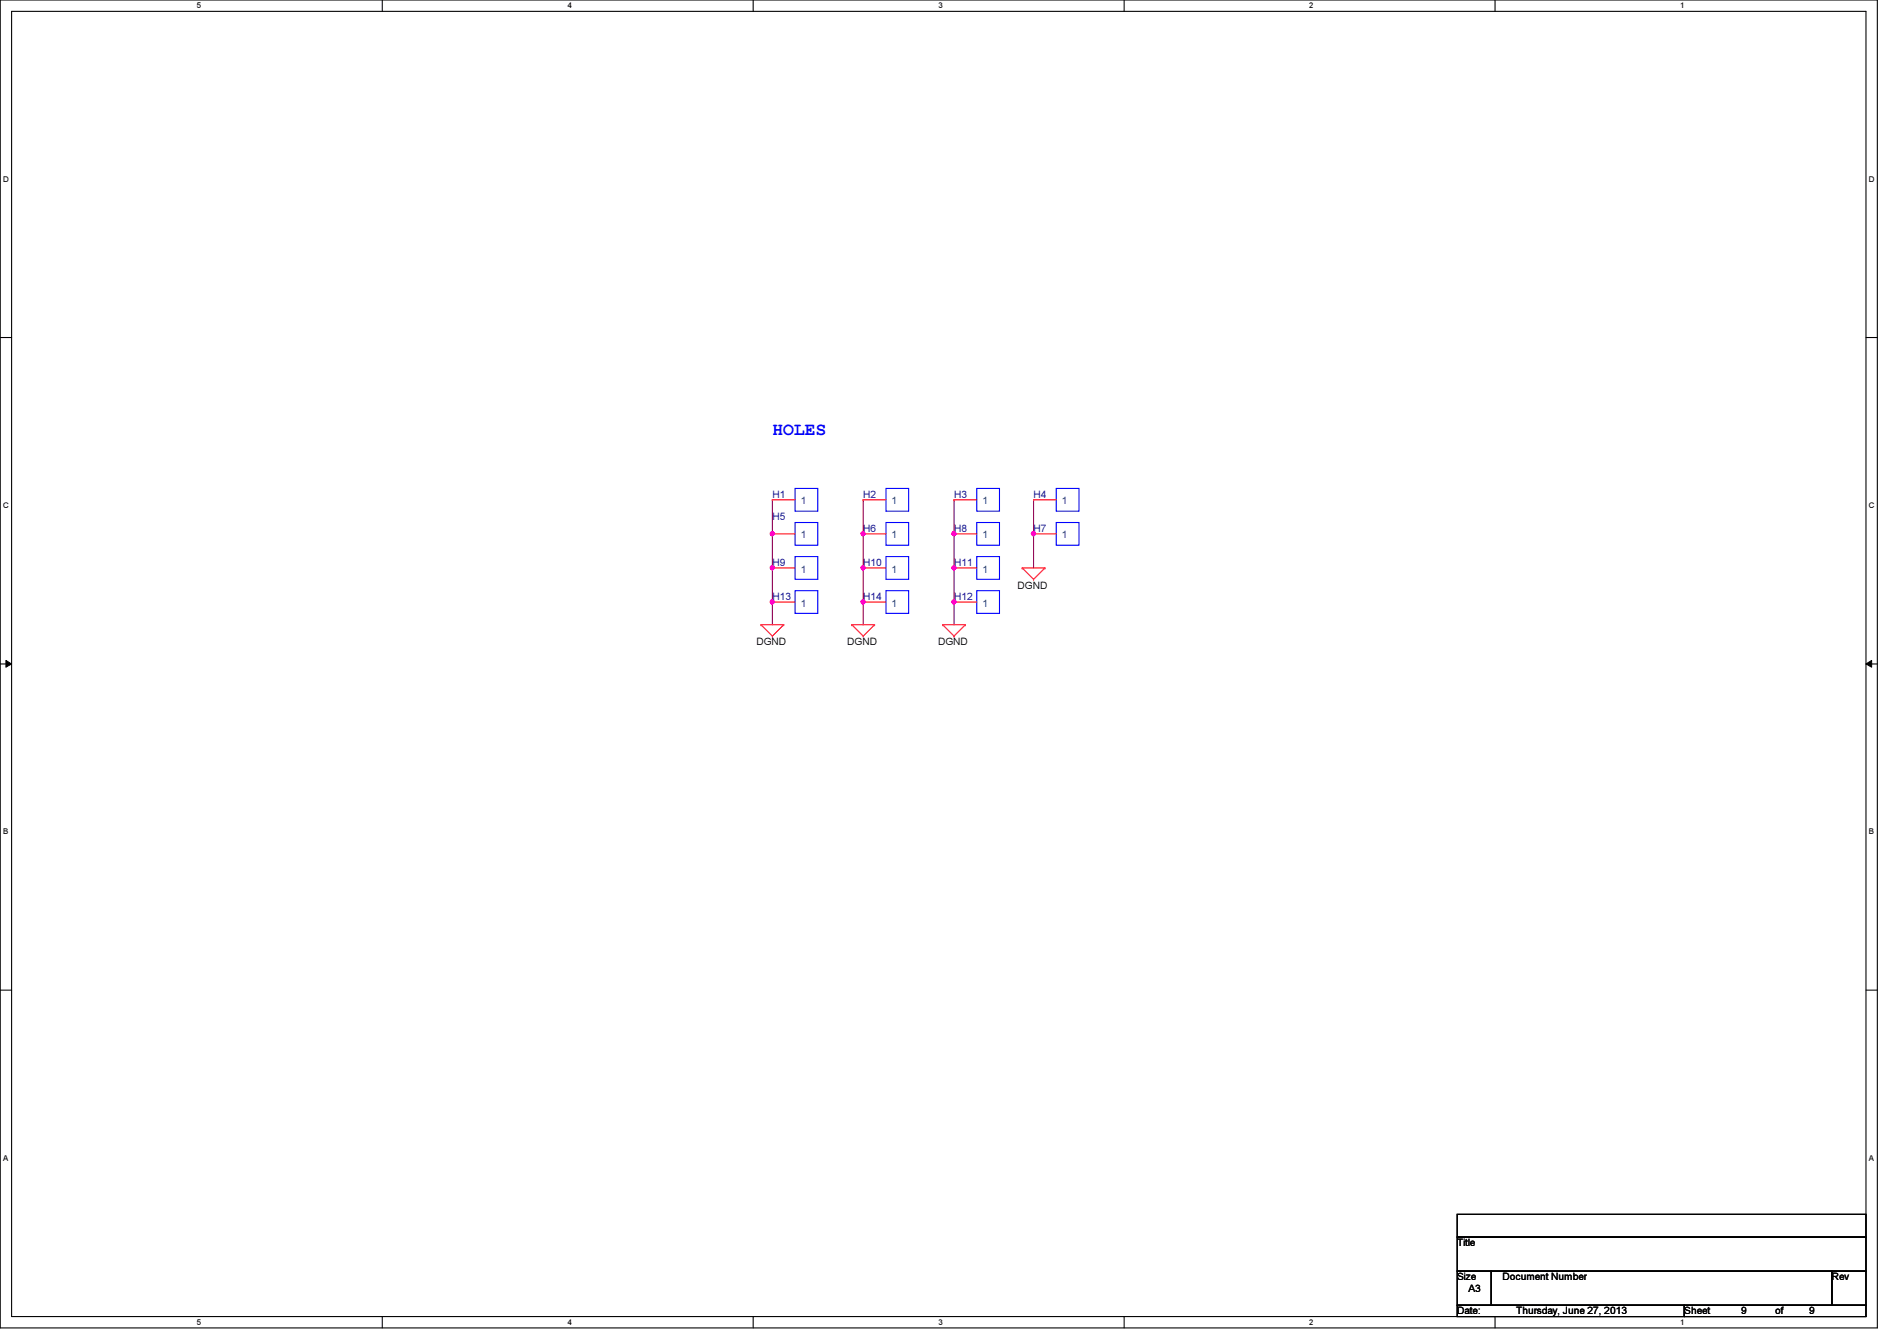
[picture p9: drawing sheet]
<svg xmlns="http://www.w3.org/2000/svg" width="297mm" height="210mm" viewBox="0 0 297 210" stroke-linecap="round" stroke-linejoin="round" font-family="sans-serif">
<path d="M0 0h294v207.9h-294zM1.8 1.8h290.4v204.3h-290.4z" fill="none" stroke="#000" stroke-width=".17"/>
<g fill="#fff">
<path d="M30.8 .2h.7v1.4h-.7z"/>
<path d="M30.8 206.2h.7v1.4h-.7z"/>
</g>
<path d="M59.9 0v1.8M59.9 206.1v1.8" fill="none" stroke="#000" stroke-width=".17"/>
<g fill="#fff">
<path d="M88.9 .2h.6v1.4h-.6z"/>
<path d="M88.9 206.2h.6v1.4h-.6z"/>
</g>
<path d="M117.9 0v1.8M117.9 206.1v1.8" fill="none" stroke="#000" stroke-width=".17"/>
<g fill="#fff">
<path d="M146.9 .2h.7v1.4h-.7z"/>
<path d="M146.9 206.2h.7v1.4h-.7z"/>
</g>
<path d="M176 0v1.8M176 206.1v1.8" fill="none" stroke="#000" stroke-width=".17"/>
<g fill="#fff">
<path d="M205 .2h.7v1.4h-.7z"/>
<path d="M205 206.2h.7v1.4h-.7z"/>
</g>
<path d="M234.1 0v1.8M234.1 206.1v1.8" fill="none" stroke="#000" stroke-width=".17"/>
<g fill="#fff">
<path d="M263.1 .2h.7v1.4h-.7z"/>
<path d="M263.1 206.2h.7v1.4h-.7z"/>
<path d="M.5 27.3h.9v1.4h-.9z"/>
<path d="M292.6 27.3h.9v1.4h-.9z"/>
<path d="M.5 78.4h.9v1.4h-.9z"/>
<path d="M292.6 78.4h.9v1.4h-.9z"/>
</g>
<path d="M0 52.8h1.8M292.2 52.8h1.8" fill="none" stroke="#000" stroke-width=".17"/>
<g fill="#fff">
<path d="M.5 129.5h.8v1.4h-.8z"/>
<path d="M292.6 129.5h.9v1.4h-.9z"/>
</g>
<path d="M0 103.9h1.8M292.2 103.9h1.8" fill="none" stroke="#000" stroke-width=".17"/>
<path d="M.9 103.4l.9 .5-.9 .5zM292.2 103.9l.9-.5v1z" fill="#000"/>
<path d="M.9 103.4l.9 .5-.9 .5zM292.2 103.9l.9-.5v1z" fill="none" stroke="#000" stroke-width=".16"/>
<g fill="#fff">
<path d="M.5 180.5h.8v1.4h-.8z"/>
<path d="M292.6 180.5h.9v1.4h-.9z"/>
</g>
<path d="M0 155h1.8M292.2 155h1.8" fill="none" stroke="#000" stroke-width=".17"/>
<path d="M149.4 88.9h.1M149.4 88.9v5.3" fill="none" stroke="#800040" stroke-width=".17"/>
<circle cx="149.4" cy="88.9" r=".32" fill="#f0f"/>
<circle cx="149.4" cy="88.9" r=".32" fill="none" stroke="#f0f" stroke-width=".17"/>
<path d="M135.2 88.9h.1M135.2 88.9v5.3" fill="none" stroke="#800040" stroke-width=".17"/>
<circle cx="135.1" cy="88.9" r=".32" fill="#f0f"/>
<circle cx="135.1" cy="88.9" r=".32" fill="none" stroke="#f0f" stroke-width=".17"/>
<path d="M161.8 83.6h.1M161.8 83.6v5.3" fill="none" stroke="#800040" stroke-width=".17"/>
<circle cx="161.8" cy="83.5" r=".32" fill="#f0f"/>
<circle cx="161.8" cy="83.5" r=".32" fill="none" stroke="#f0f" stroke-width=".17"/>
<path d="M120.9 88.9h.1M120.9 88.9v5.3" fill="none" stroke="#800040" stroke-width=".17"/>
<circle cx="120.9" cy="88.9" r=".32" fill="#f0f"/>
<circle cx="120.9" cy="88.9" r=".32" fill="none" stroke="#f0f" stroke-width=".17"/>
<path d="M120.9 78.2h.1M120.9 78.2v5.4M161.8 78.2h.1M161.8 78.2v5.4M120.9 94.2h.1M120.9 94.2v3.6" fill="none" stroke="#800040" stroke-width=".17"/>
<circle cx="120.9" cy="94.2" r=".32" fill="#f0f"/>
<circle cx="120.9" cy="94.2" r=".32" fill="none" stroke="#f0f" stroke-width=".17"/>
<path d="M120.9 83.6h.1M120.9 83.6v5.3" fill="none" stroke="#800040" stroke-width=".17"/>
<circle cx="120.9" cy="83.5" r=".32" fill="#f0f"/>
<circle cx="120.9" cy="83.5" r=".32" fill="none" stroke="#f0f" stroke-width=".17"/>
<path d="M135.2 78.2h.1M135.2 78.2v5.4M135.2 94.2h.1M135.2 94.2v3.6" fill="none" stroke="#800040" stroke-width=".17"/>
<circle cx="135.1" cy="94.2" r=".32" fill="#f0f"/>
<circle cx="135.1" cy="94.2" r=".32" fill="none" stroke="#f0f" stroke-width=".17"/>
<path d="M135.2 83.6h.1M135.2 83.6v5.3" fill="none" stroke="#800040" stroke-width=".17"/>
<circle cx="135.1" cy="83.5" r=".32" fill="#f0f"/>
<circle cx="135.1" cy="83.5" r=".32" fill="none" stroke="#f0f" stroke-width=".17"/>
<path d="M149.4 78.2h.1M149.4 78.2v10.7M149.4 83.6h.1" fill="none" stroke="#800040" stroke-width=".17"/>
<circle cx="149.4" cy="83.5" r=".32" fill="#f0f"/>
<circle cx="149.4" cy="83.5" r=".32" fill="none" stroke="#f0f" stroke-width=".17"/>
<path d="M149.4 94.2h.1M149.4 94.2v3.6" fill="none" stroke="#800040" stroke-width=".17"/>
<circle cx="149.4" cy="94.2" r=".32" fill="#f0f"/>
<circle cx="149.4" cy="94.2" r=".32" fill="none" stroke="#f0f" stroke-width=".17"/>
<g fill="none" stroke="#f00" stroke-width=".17">
<path d="M120.9 78.2h.1M120.9 78.2h3.6M135.2 78.2h.1M135.2 78.2h3.5M149.4 78.2h.1M149.4 78.2h3.5M161.8 78.2h.1M161.8 78.2h3.6M119.2 97.8h.1M119.2 97.8h3.5M119.2 97.8l1.7 1.8M120.9 99.6h.1"/>
<path d="M120.9 88.9h.1M120.9 94.2h.1M120.9 83.6h.1M120.9 88.9h3.6M120.9 83.6h3.6M120.9 94.2h3.6M122.7 97.8h.1M122.7 97.8l-1.8 1.8M133.4 97.8h.1M133.4 97.8h3.5M133.4 97.8l1.8 1.8M135.2 99.6h.1"/>
<path d="M135.2 94.2h.1M135.2 83.6h.1M135.2 88.9h.1M135.2 88.9h3.5M135.2 83.6h3.5M135.2 94.2h3.5M136.9 97.8h.1M136.9 97.8l-1.7 1.8M147.6 97.8h.1M147.6 97.8h3.6M147.6 97.8l1.8 1.8M149.4 99.6h.1"/>
<path d="M149.4 94.2h.1M149.4 83.6h.1M149.4 88.9h.1M149.4 88.9h3.5M149.4 83.6h3.5M149.4 94.2h3.5M151.2 97.8h.1M151.2 97.8l-1.8 1.8M160.1 88.9h.1M160.1 88.9h3.5M160.1 88.9l1.7 1.8M161.8 90.7h.1"/>
<path d="M161.8 83.6h.1M161.8 83.6h3.6M163.6 88.9h.1M163.6 88.9l-1.8 1.8"/>
</g>
<path d="M228.2 190.1h64v3.5h-64zM228.2 193.6h64v5.4h-64zM228.2 199h5.3v5.3h-5.3zM233.5 199h53.3v5.3h-53.3zM286.8 199h5.4v5.3h-5.4zM228.2 204.3h35.5v1.8h-35.5zM263.7 204.3h28.5v1.8h-28.5z" fill="none" stroke="#000" stroke-width=".17"/>
<g fill="none" stroke="#00f" stroke-width=".17">
<path d="M124.5 76.5h3.6v3.5h-3.6zM138.7 76.5h3.6v3.5h-3.6zM152.9 76.5h3.6v3.5h-3.6zM165.4 76.5h3.5v3.5h-3.5zM124.5 87.1h3.6v3.6h-3.6zM124.5 92.5h3.6v3.5h-3.6zM124.5 81.8h3.6v3.5h-3.6zM138.7 92.5h3.6v3.5h-3.6zM138.7 81.8h3.6v3.5h-3.6zM138.7 87.1h3.6v3.6h-3.6zM152.9 92.5h3.6v3.5h-3.6zM152.9 81.8h3.6v3.5h-3.6z"/>
<path d="M152.9 87.1h3.6v3.6h-3.6zM165.4 81.8h3.5v3.5h-3.5z"/>
</g>
<circle cx="149.4" cy="88.9" r=".32" fill="#f0f"/>
<circle cx="149.4" cy="88.9" r=".32" fill="none" stroke="#f0f" stroke-width=".17"/>
<circle cx="135.1" cy="88.9" r=".32" fill="#f0f"/>
<circle cx="135.1" cy="88.9" r=".32" fill="none" stroke="#f0f" stroke-width=".17"/>
<circle cx="161.8" cy="83.5" r=".32" fill="#f0f"/>
<circle cx="161.8" cy="83.5" r=".32" fill="none" stroke="#f0f" stroke-width=".17"/>
<circle cx="120.9" cy="88.9" r=".32" fill="#f0f"/>
<circle cx="120.9" cy="88.9" r=".32" fill="none" stroke="#f0f" stroke-width=".17"/>
<circle cx="120.9" cy="94.2" r=".32" fill="#f0f"/>
<circle cx="120.9" cy="94.2" r=".32" fill="none" stroke="#f0f" stroke-width=".17"/>
<circle cx="120.9" cy="83.5" r=".32" fill="#f0f"/>
<circle cx="120.9" cy="83.5" r=".32" fill="none" stroke="#f0f" stroke-width=".17"/>
<circle cx="135.1" cy="94.2" r=".32" fill="#f0f"/>
<circle cx="135.1" cy="94.2" r=".32" fill="none" stroke="#f0f" stroke-width=".17"/>
<circle cx="135.1" cy="83.5" r=".32" fill="#f0f"/>
<circle cx="135.1" cy="83.5" r=".32" fill="none" stroke="#f0f" stroke-width=".17"/>
<circle cx="149.4" cy="83.5" r=".32" fill="#f0f"/>
<circle cx="149.4" cy="83.5" r=".32" fill="none" stroke="#f0f" stroke-width=".17"/>
<circle cx="149.4" cy="94.2" r=".32" fill="#f0f"/>
<circle cx="149.4" cy="94.2" r=".32" fill="none" stroke="#f0f" stroke-width=".17"/>
<text font-size="2.8" fill="#00f" x="120.9" y="68.2">HOLES</text>
<g font-size="1.6" fill="#000080">
<text x="120.9" y="77.9">H1</text>
<text x="135.2" y="77.9">H2</text>
<text x="149.4" y="77.9">H3</text>
<text x="161.8" y="77.9">H4</text>
<text x="120.9" y="81.4">H5</text>
<text x="135.2" y="83.2">H6</text>
<text x="149.4" y="83.2">H8</text>
<text x="161.8" y="83.2">H7</text>
<text x="120.9" y="88.6">H9</text>
<text x="135.2" y="88.6">H10</text>
<text x="149.4" y="88.6">H11</text>
<text x="120.9" y="93.9">H13</text>
<text x="135.2" y="93.9">H14</text>
<text x="149.4" y="93.9">H12</text>
</g>
<g font-size="1.6" fill="#004080">
<text x="125.4" y="79">1</text>
<text x="139.6" y="79">1</text>
<text x="153.8" y="79">1</text>
<text x="166.3" y="79">1</text>
<text x="125.4" y="89.6">1</text>
<text x="125.4" y="84.3">1</text>
<text x="139.6" y="84.3">1</text>
<text x="139.6" y="89.6">1</text>
<text x="153.8" y="84.3">1</text>
<text x="153.8" y="89.6">1</text>
<text x="166.3" y="84.3">1</text>
<text x="125.4" y="95">1</text>
<text x="139.6" y="95">1</text>
<text x="153.8" y="95">1</text>
</g>
<g font-size="1.6">
<text x="159.3" y="92.1">DGND</text>
<text x="118.4" y="101">DGND</text>
<text x="132.7" y="101">DGND</text>
<text x="146.9" y="101">DGND</text>
<text x="228.2" y="195.1">Title</text>
<text x="228.2" y="200.4">Size</text>
<text x="230" y="202.2">A3</text>
<text x="235.3" y="200.4">Document Number</text>
<text x="286.8" y="200.4">Rev</text>
<text x="228.2" y="205.7">Date:</text>
<text x="237.4" y="205.7">Thursday, June 27, 2013</text>
<text x="263.7" y="205.7">Sheet</text>
<text x="272.6" y="205.7">9</text>
<text x="278" y="205.7">of</text>
<text x="283.3" y="205.7">9</text>
</g>
<g font-size="1.3">
<text x="30.8" y="1.3">5</text>
<text x="88.9" y="1.3">4</text>
<text x="146.9" y="1.3">3</text>
<text x="205" y="1.3">2</text>
<text x="263.1" y="1.3">1</text>
<text x=".5" y="28.4">D</text>
<text x="292.6" y="28.4">D</text>
<text x=".5" y="79.5">C</text>
<text x="292.6" y="79.5">C</text>
<text x=".5" y="130.6">B</text>
<text x="292.6" y="130.6">B</text>
<text x=".5" y="181.7">A</text>
<text x="292.6" y="181.7">A</text>
<text x="30.8" y="207.4">5</text>
<text x="88.9" y="207.4">4</text>
<text x="146.9" y="207.4">3</text>
<text x="205" y="207.4">2</text>
<text x="263.1" y="207.4">1</text>
</g>
</svg>
